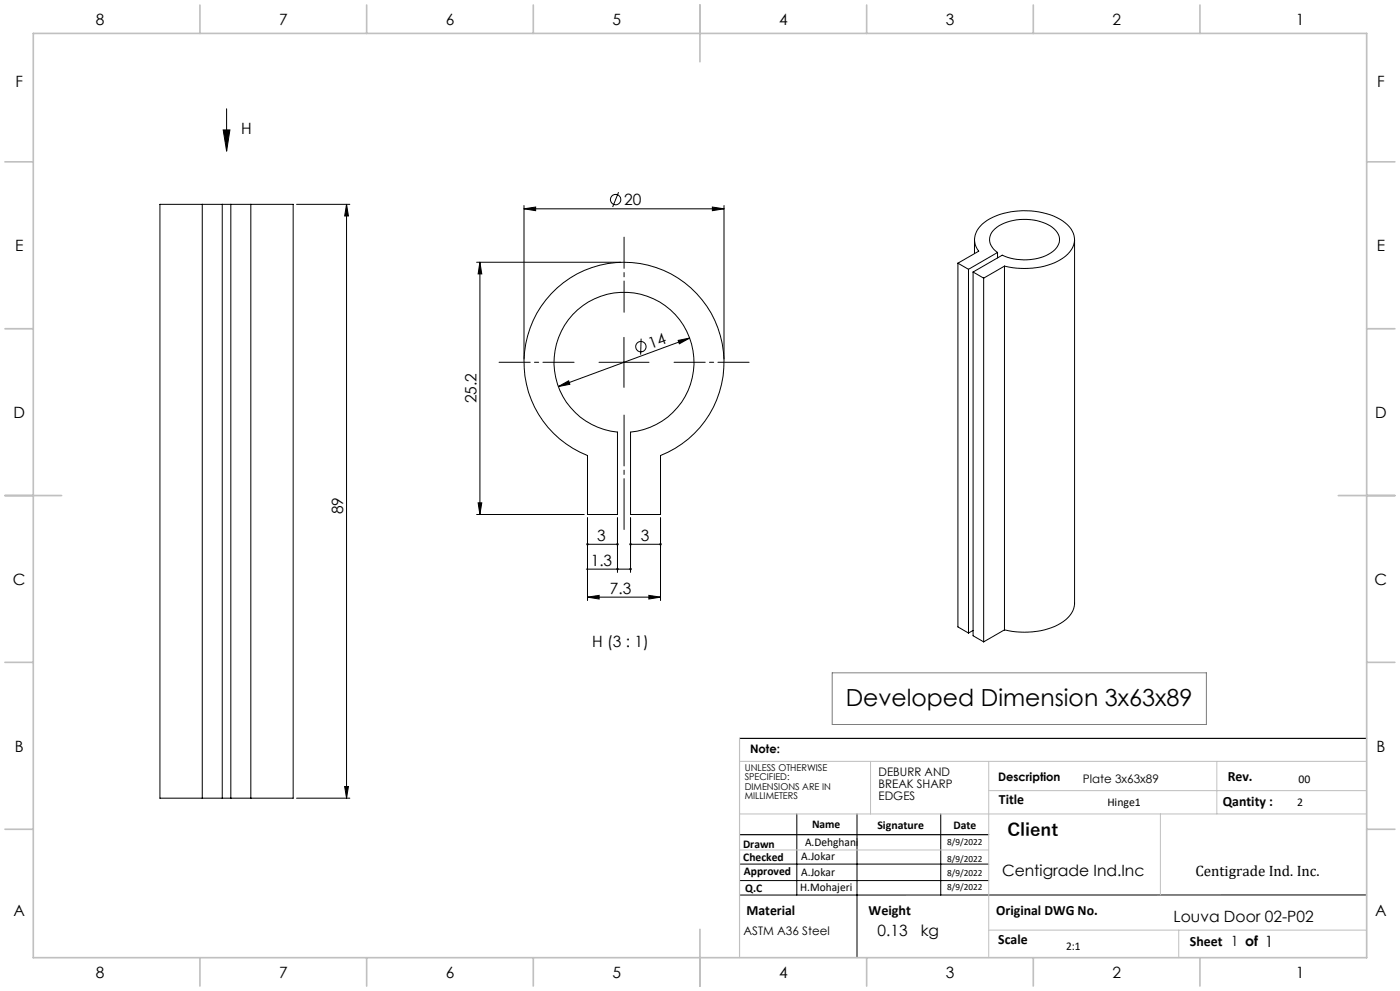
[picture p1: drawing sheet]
<svg xmlns="http://www.w3.org/2000/svg" width="420mm" height="297mm" viewBox="0 0 420 297" stroke-linecap="round" stroke-linejoin="round" font-family="sans-serif">
<g fill="none" stroke="#000" stroke-width=".3">
<path d="M67 38.9h2l-1 6.4zM68 32.6v12.7M185.6 57.6l-1.8 4.5M60.7 61.2h-12.7v178h12.7M60.7 61.2h6M60.7 61.2v178M66.7 61.2h2.6M66.7 61.2v178M69.3 61.2h5.9M69.3 61.2v178M75.2 61.2h12.7v178h-12.7M75.2 61.2v178"/>
<path d="M89 61.2h16M104 61.2v178M104 61.2l.5 3.5h-1.1zM143 78.6h43.2M144 78.6v75.6M144 78.6l.5 3.5h-1.1zM157.2 62.6l3.5-.5v1zM157.2 61.6v46M157.2 62.6h60M213.7 62.1l3.5 .5-3.5 .5zM217.2 61.6v46M287.4 78.9l6.2-3.6a5.8 5.8 0 0 1 1.8-8.7 22.6 22.6 0 0 1 23.4-.4 6.1 6.1 0 0 1 2.6 8.6 15.4 15.4 0 0 1-11.7 5.6h-4.8l-3.6-.6"/>
<path d="M287.4 78.9l3.1 1.8M287.4 78.9v109l3.1 1.8M292.3 71.8v4.2M299.3 75.7a4.3 4.3 0 0 1-.2-7.6 15.4 15.4 0 0 1 17.2 .6 4.2 4.2 0 0 1-1 7.1 16.2 16.2 0 0 1-14.6 .7l-8.8 5M299.3 75.7l-8.8 5M299.3 75.7v1.6M301.3 79.8l-6.2 3.6M301.3 79.8v109M322.4 71.8v109a7.7 7.7 0 0 1-5.1 6.5 24.1 24.1 0 0 1-16 1.5M165.4 88a30 30 0 0 1 46.7 3.8 30 30 0 0 1-13.9 44.7v17.7h-9v-24.7a21 21 0 0 0 15.8-32 21 21 0 0 0-35.6 0 21 21 0 0 0 15.8 32v24.7h-9v-17.7a30 30 0 0 1-10.8-48.5zM290.5 80.7v109M291.9 81.5l3.2 1.9"/>
<path d="M291.9 81.5v109l3.2 1.9M295.1 83.4v109M167.5 115.8l3.1-1.7 .4 1.1zM179.7 108.6h15M187.2 101.1v15M192.3 101.5l-.1 4.8M203.4 102l3.5-.7-3.1 1.7zM206.9 101.3l-39.4 14.5M143 154.2h32.3M143.4 150.7h1.1l-.5 3.5zM176.2 155.2v24.8M185.2 155.2v16.4"/>
<path d="M189.2 155.2v16.4M198.2 155.2v24.8M175.9 170.6h13.3M176.2 179l3.5-.6v1.1zM176.2 179h22M176.2 163.1h9M189.2 163.1h9M194.7 178.4l3.5 .6-3.5 .5zM291.9 188.9l-1.4 .8M301.3 188.8l-6.2 3.6M60.7 239.2h6M66.7 239.2h2.6"/>
<path d="M69.3 239.2h5.9M89 239.2h16M103.4 235.7h1.1l-.5 3.5zM221.9 259h74.7M239 243.9v24.3M257.1 243.9v43.1M282.2 243.9v24.3M221.9 263.9h74.7M410 268.2h-188.1"/>
<circle cx="184.7" cy="59.8" r="1.55"/>
<circle cx="192.3" cy="103.9" r="1.55"/>
</g>
<path d="M187.2 93.6v-22.5M172.2 108.6h-22.5M202.2 108.6h22.5" fill="none" stroke="#000" stroke-width=".3" stroke-dasharray="15.2 1.3 1.3 1.3" stroke-dashoffset="5.9"/>
<path d="M187.2 123.6v35.9" fill="none" stroke="#000" stroke-width=".3" stroke-dasharray="15.2 1.3 1.3 1.3" stroke-dashoffset="-.8"/>
<path d="M221.9 221.3h188.1M221.9 250.2h74.7" fill="none" stroke="#000" stroke-width=".35"/>
<path d="M249.7 201.6h112.2v15.5h-112.2z" fill="none" stroke="#808080" stroke-width=".3"/>
<path d="M221.9 228.2h188.1M261.2 228.2v15.7M296.6 228.2v58.8M296.6 237h113.4M365.1 228.2v15.7M221.9 243.9h188.1M221.9 254.7h74.7M348.1 243.9v24.3M296.6 278.8h113.4M353.6 278.8v8.2" fill="none" stroke="#c0c0c0" stroke-width=".3"/>
<path d="M221.9 221.3v65.7" fill="none" stroke="#c0c0c0" stroke-width=".35"/>
<g fill="none" stroke="#c0c0c0" stroke-width=".5">
<path d="M10 10h400v277h-400zM60 1.5v8.5M110 1.5v8.5M160 1.5v8.5M210 1.5v17M260 1.5v8.5M310 1.5v8.5M360 1.5v8.5M1.5 48.5h8.5M410 48.5h8.5M1.5 98.5h8.5M410 98.5h8.5"/>
<path d="M1.5 148.5h17M401.5 148.5h17M1.5 198.5h8.5M410 198.5h8.5M1.5 248.5h8.5M410 248.5h8.5M210 278.5v17M60 287v8.5M110 287v8.5M160 287v8.5M260 287v8.5M310 287v8.5"/>
<path d="M360 287v8.5"/>
</g>
<g fill="#000">
<path d="M67 38.9h2l-1 6.4z"/>
<path d="M144 78.6l.5 3.5h-1.1zM143.4 150.7h1.1l-.5 3.5z"/>
<path d="M157.2 62.6l3.5-.5v1zM213.7 62.1l3.5 .5-3.5 .5z"/>
<path d="M167.5 115.8l3.5-.6-.4-1.1zM203.4 102l.4 1 3.1-1.7z"/>
<path d="M185 170.3l-.1 .3h.3h-.3a.37 .37 0 0 0 .5 .3 .37 .37 0 0 0 .1-.6 .37 .37 0 0 0-.5 0zM188.9 170.2a.36 .36 0 0 0 .1 .7 .36 .36 0 0 0 .5-.3h-.3h.3l-.1-.4z"/>
<path d="M188.9 162.8l-.1 .3h.4h-.4a.37 .37 0 0 0 .4 .4 .37 .37 0 0 0 .3-.5 .37 .37 0 0 0-.6-.2zM197.9 162.9a.36 .36 0 0 0 .1 .5 .36 .36 0 0 0 .5-.3h-.3h.3l-.2-.3zM176 162.9l-.1 .2h.3h-.3a.37 .37 0 0 0 .5 .3 .37 .37 0 0 0 .2-.5 .37 .37 0 0 0-.6 0zM185 162.8a.37 .37 0 0 0 .1 .6 .37 .37 0 0 0 .5-.3h-.4h.4l-.1-.3z"/>
<path d="M194.7 178.4l3.5 .6-3.5 .5zM176.2 179l3.5-.6v1.1z"/>
<path d="M103.4 235.7h1.1l-.5 3.5zM104 61.2l.5 3.5h-1.1z"/>
</g>
<text font-size="7.1" x="253.7" y="211.6">Developed Dimension 3x63x89</text>
<text font-size="5.3" x="302.2" y="250.7">Client</text>
<g font-size="4.7">
<text x="28.7" y="7.6">8</text>
<text x="83.7" y="7.6">7</text>
<text x="133.7" y="7.6">6</text>
<text x="183.7" y="7.6">5</text>
<text x="233.7" y="7.6">4</text>
<text x="283.7" y="7.6">3</text>
<text x="333.7" y="7.6">2</text>
<text x="388.7" y="7.6">1</text>
<text x="4.6" y="26.1">F</text>
<text x="413.1" y="26.1">F</text>
<text x="72.3" y="40.1">H</text>
<text x="187.3" y="61.5">20</text>
<text x="4.5" y="75.3">E</text>
<text x="413" y="75.3">E</text>
<text x="195.3" y="104.6" transform="rotate(-20 195.3 104.6)">14</text>
<text x="4" y="125.3">D</text>
<text x="143" y="120.9" transform="rotate(-90 143 120.9)">25.2</text>
<text x="412.5" y="125.3">D</text>
<text x="103" y="154.2" transform="rotate(-90 103 154.2)">89</text>
<text x="179.2" y="162.1">3</text>
<text x="192.3" y="162.1">3</text>
<text x="177.2" y="169.5">1.3</text>
<text x="3.9" y="175.3">C</text>
<text x="182.9" y="177.9">7.3</text>
<text x="412.4" y="175.3">C</text>
<text x="177.7" y="194">H (3 : 1)</text>
<text x="4.4" y="225.3">B</text>
<text x="412.9" y="225.3">B</text>
<text x="300.6" y="262.6">Centigrade Ind.Inc</text>
<text x="4" y="274.6">A</text>
<text x="412.5" y="274.6">A</text>
<text x="263.3" y="280.5">0.13</text>
<text x="276.2" y="280.5">kg</text>
<text x="352.1" y="276.4">Louva Door 02-P02</text>
<text x="28.7" y="293.1">8</text>
<text x="83.7" y="293.1">7</text>
<text x="133.7" y="293.1">6</text>
<text x="183.7" y="293.1">5</text>
<text x="233.7" y="293.1">4</text>
<text x="283.7" y="293.1">3</text>
<text x="333.7" y="293.1">2</text>
<text x="388.7" y="293.1">1</text>
</g>
<text font-size="4.5" x="358.6" y="262.6">Centigrade Ind. Inc.</text>
<g font-size="4.2">
<text x="368.3" y="234.1">Rev.</text>
<text x="299.7" y="240.9">Title</text>
<text x="366.8" y="241.6">Qantity :</text>
<text x="223.9" y="274.2">Material</text>
<text x="260.6" y="274.2">Weight</text>
<text x="298.9" y="274.2">Original DWG No.</text>
<text x="299.5" y="282.8">Scale</text>
<text x="357" y="283.6">Sheet 1 of 1</text>
</g>
<g font-size="3.5">
<text x="225" y="225.7">Note:</text>
<text x="263.6" y="232.6">DEBURR AND</text>
<text x="263.6" y="236.1">BREAK SHARP</text>
<text x="263.6" y="239.7">EDGES</text>
<text x="299.4" y="234.1">Description</text>
<text x="324.9" y="234.7">Plate 3x63x89</text>
<text x="389.6" y="234.7">00</text>
<text x="332.2" y="241.6">Hinge1</text>
<text x="389.2" y="241.6">2</text>
<text x="243.6" y="248.1">Name</text>
<text x="263.2" y="248.5">Signature</text>
<text x="286" y="248.5">Date</text>
<text x="222.9" y="254">Drawn</text>
<text x="240.4" y="257.8">A.Jokar</text>
<text x="241.5" y="253.6">A.Dehghani</text>
<text x="223" y="258.1">Checked</text>
<text x="223.2" y="262.1">Approved</text>
<text x="240.4" y="262.4">A.Jokar</text>
<text x="223.6" y="267.4">Q.C</text>
<text x="240.1" y="267.1">H.Mohajeri</text>
<text x="223.1" y="280.2">ASTM A36 Steel</text>
<text x="319.8" y="284.6">2:1</text>
</g>
<g font-size="2.8">
<text x="223.4" y="231">UNLESS OTHERWISE</text>
<text x="223.4" y="233.8">SPECIFIED:</text>
<text x="223.4" y="236.7">DIMENSIONS ARE IN</text>
<text x="223.4" y="239.5">MILLIMETERS</text>
<text x="284.2" y="253.2">8/9/2022</text>
<text x="284.2" y="258.4">8/9/2022</text>
<text x="284.2" y="262.7">8/9/2022</text>
<text x="284.2" y="266.6">8/9/2022</text>
</g>
</svg>
